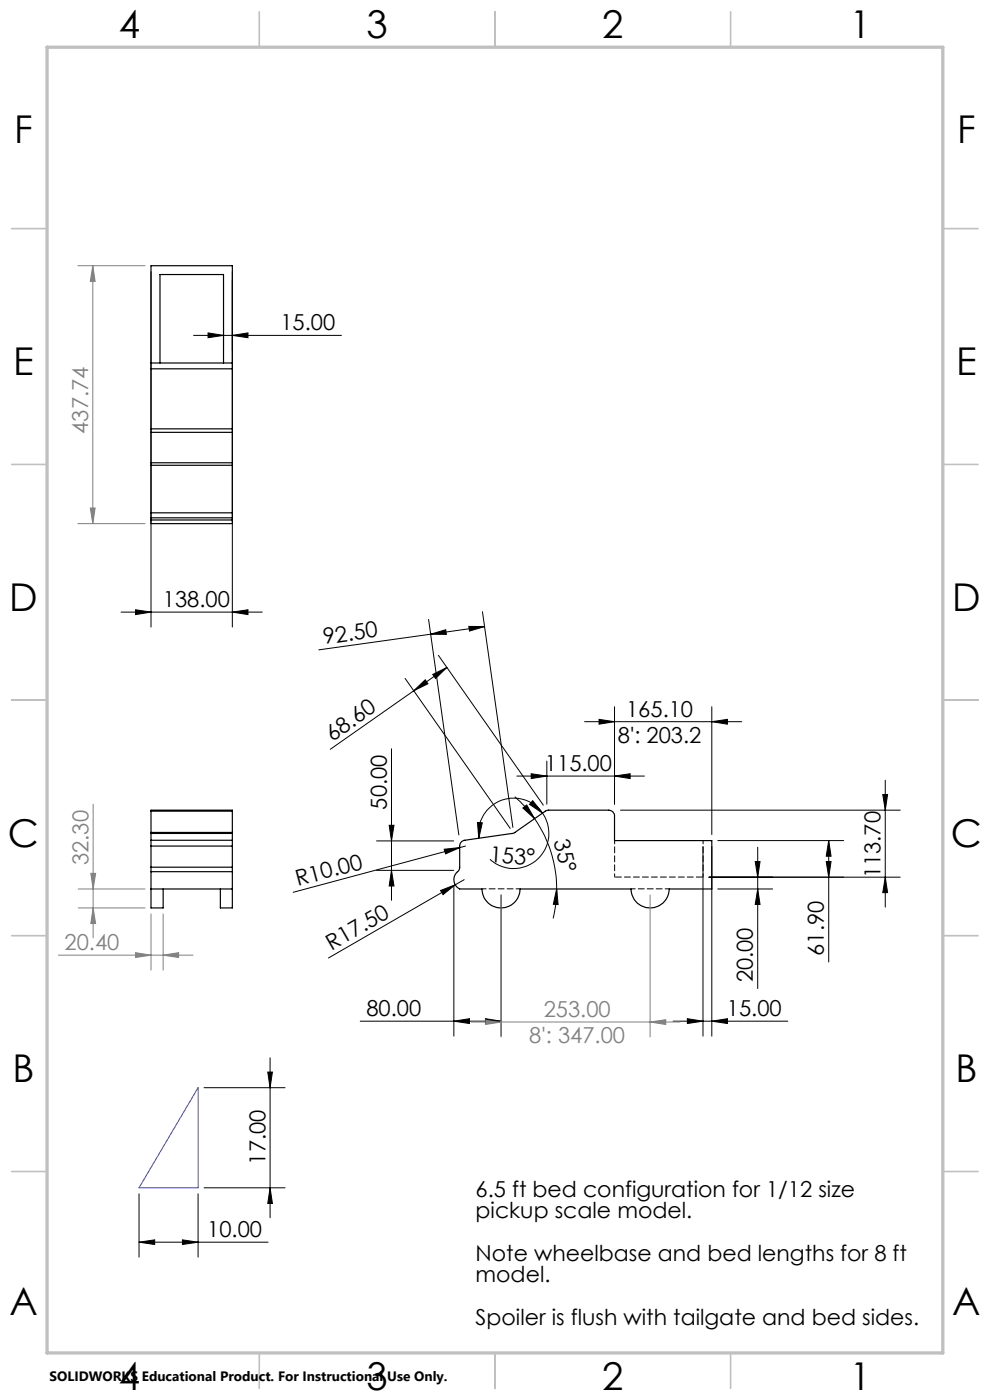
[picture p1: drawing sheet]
<svg xmlns="http://www.w3.org/2000/svg" width="210mm" height="297mm" viewBox="0 0 210 297" stroke-linecap="round" stroke-linejoin="round" font-family="sans-serif">
<g fill="none" stroke="#000" stroke-width=".25">
<path d="M32 77v1.2M32 77v-20.6h17.3v20.6M32 78.2v12.8M32 78.2h17.3M32 77h17.3M33.9 77v-18.8h13.5v18.8M49.3 77v1.2M49.3 78.2v12.8M32 91v.7M32 98.2v.5M32 91.7v6.5M32 98.7v10.1"/>
<path d="M32 91h17.3M32 91.7h17.3M32 98.2h17.3M32 98.7h17.3M49.3 91v.7M49.3 98.2v.5M49.3 91.7v6.5M49.3 98.7v10.1M32 108.8v1.1M32 109.9v.4M32 110.3v.8h17.3v-.8M32 108.8h17.3"/>
<path d="M32 109.9h17.3M32 110.3h17.3M49.3 108.8v1.1M49.3 109.9v.4M32 178.3v1.2M32 176.6v.2M32 172.1v-.2h17.3v.2M32 179.5h17.3M32 172.1v4.5M32 176.8v1.5M32 179.5v4.5M32 178.3h17.3"/>
<path d="M32 176.8h17.3M32 176.6h17.3M32 172.1h17.3M49.3 178.3v1.2M49.3 176.6v.2M49.3 172.1v4.5M49.3 176.8v1.5M49.3 179.5v4.5M98 178.5l.4-.2 10.6-1.6 6.7-4.6 .5-.2h12.9a1.21 1.21 0 0 1 1.3 1.2v5.2h20.6v10.3h-9a4 4 0 0 1-4.1 4 4 4 0 0 1-4-4h-23.6a4 4 0 0 1-4 4 4 4 0 0 1-4.1-4h-4.7a2.28 2.28 0 0 1-.2-4l.2-.5v-4.6l.1-.5zM32 184.9v3.7M32 184v.9M32 188.6v4h2.6v-4"/>
<path d="M32 188.6h17.3M32 184.9h17.3M32 184h17.3M46.7 188.6v4h2.6v-4M49.3 184.9v3.7M49.3 184v.9"/>
</g>
<path d="M149.1 186.1h-18.7" fill="none" stroke="#000" stroke-width=".21" stroke-dasharray="1.3 .6" stroke-dashoffset="-.2"/>
<path d="M130.4 178.3v7.8M149.1 178.3v7.8" fill="none" stroke="#000" stroke-width=".21" stroke-dasharray="1.3 .6" stroke-dashoffset=".6"/>
<path d="M110.3 188.6h-8M142 188.6h-8.1" fill="none" stroke="#000" stroke-width=".21" stroke-dasharray="1.3 .6" stroke-dashoffset=".4"/>
<g fill="none" stroke="#000" stroke-width=".21">
<path d="M32 57.6v75.4M47.4 59.5v14.8M49.3 57.6v75.4M41.1 71.2h31.3M44.1 70.6l3.3 .6-3.3 .4zM49.3 71.2l3.3-.6v1zM25.7 129.9h29.9M28.8 129.4l3.2 .5-3.2 .5zM49.3 129.9l3.3-.5v1zM90.9 131.4l6.4 45.7M91.3 134.5l-23.7 3.4M91.3 134.5l3.2-.9 .2 1z"/>
<path d="M93 139l22.3 31.8M99.4 132.9h3.4l-3.2 1zM102.3 129.8l6.5 45.7M102.8 132.9l-11.5 1.6M83 158.9v32.1M85.9 143.9l22.3 31.9M87.8 146.5l-17.7 12.5M87.8 146.5l2.4-2.3 .6 .9zM91.8 143.1l3-1.5-2.4 2.3zM94.8 141.6l-7 4.9M124 153.1h33.3M127.1 152.6l3.3 .5-3.3 .5z"/>
<path d="M130.4 149.9v20.7M151 153.1l3.3-.5v1zM151 149.9v27.2M79.9 178.4h16.3M82.5 175.1h1.1l-.6 3.3zM97.5 179.8l-35.3 9.5M98.7 179.5l-1.2 .3M101.3 174.5l1 .1-.7 3.2zM109.2 169a23.2 23.2 0 0 1 4.2 4.7M109.6 164.6h27.1M110.9 171.4l.8-.6 1.7 2.9zM112.7 164.1l3.3 .5-3.3 .6z"/>
<path d="M113 169.9l2.1 2.6-2.8-1.9zM113.4 173.7a26 26 0 0 1 4.7 14.9M115.1 172.5a7.5 7.5 0 0 0-8.9-2.7 7.5 7.5 0 0 0-4.6 8M115.1 172.5a7.5 7.5 0 0 1-1.2 9.9 7.5 7.5 0 0 1-10-.1M116 161.5v9.1M130.4 164.6l3.3-.5v1.1zM131.6 171.9h59.4M149.1 179.6v40.2M151 179.6v40.2M152.3 178.3h26.7M160.7 179.7v30M175.8 178.3l.5 3.3h-1z"/>
<path d="M175.8 178.3v25.8M187.3 168.6h1l-.5 3.3zM187.8 165.5v26.9M79.9 184.6h16.3M83 184.6l.6 3.4h-1.1zM93.5 188.9l3.1-1.2-2.6 2.1zM94.2 180.2l3.3-.4-3 1.3zM96.3 187.9v31.9M96.6 187.7l-26.9 15.5M98.5 186.6l-1.9 1.1M106.3 189.9v29.9M118.1 188.6l.3 3.3-1-.1z"/>
<path d="M118.1 188.6a25.5 25.5 0 0 1-.8 6.2M152.3 188.6h11.6M160.2 182.8h1l-.5 3.3zM160.7 188.6l.5 3.3h-1zM175.3 182.8h1l-.5 3.3zM187.8 186.1l.5 3.3h-1zM191 186.1h-40.6M76.4 216.6h29.9M96.3 216.6l3.3-.5v1zM103 216.1l3.3 .5-3.3 .5zM142.8 216.6h24.3M145.8 216.1l3.3 .5-3.3 .5z"/>
<path d="M151 216.6l3.3-.5v1zM43.3 230.7h17.2M56.8 227.4h1l-.5 3.3zM57.3 224.4v33.9M29.5 253.3v13.4M42 253.3v13.4M43.3 252h17.2M57.3 252l.5 3.3h-1zM29.5 263.5l3.3-.5v1zM29.5 263.5h27.4M38.7 263l3.3 .5-3.3 .5z"/>
</g>
<g fill="none" stroke="#808080" stroke-width=".21">
<path d="M16.5 56.4h14.3M19.7 56.4v54.7M19.7 56.4l.5 3.3h-1zM16.5 111.1h14.3M19.2 107.8h1l-.5 3.3zM19.8 170.6v28.4M16.6 188.6h14.2M16.6 192.6h14.2M19.3 185.3h1l-.5 3.3zM19.8 192.6l.5 3.3h-1zM32 193.9v11.9M34.6 193.9v11.9"/>
<path d="M106.3 189.9v30.1M137.9 189.9v30.1M12.4 202.6h28.6M28.8 202.1l3.2 .5-3.2 .5zM34.6 202.6l3.3-.5v1zM99.9 216.8h44.4M103 216.3l3.3 .5-3.3 .5zM137.9 216.8l3.3-.5v1z"/>
</g>
<g fill="none" stroke="#c0c0c0" stroke-width=".35">
<path d="M55 2.5v7.5M105 2.5v7.5M155 2.5v7.5M2.5 48.5h7.5M200 48.5h7.5M2.5 98.5h7.5M200 98.5h7.5M2.5 148.5h7.5M200 148.5h7.5M2.5 198.5h7.5M200 198.5h7.5M2.5 248.5h7.5"/>
<path d="M200 248.5h7.5M55 287v7.5M105 287v7.5M155 287v7.5"/>
</g>
<path d="M10 10h190v277h-190z" fill="none" stroke="#c0c0c0" stroke-width=".7"/>
<path d="M42 230.7v21.3h-12.5z" fill="none" stroke="#00f" stroke-width=".21"/>
<g fill="#000">
<path d="M94.2 180.2l3.3-.4-3 1.3zM93.5 188.9l3.1-1.2-2.6 2.1z"/>
<path d="M49.3 71.2l3.3-.6v1zM44.1 70.6l3.3 .6-3.3 .4zM130.4 164.6l3.3-.5v1.1zM112.7 164.1l3.3 .5-3.3 .6zM103 216.1l3.3 .5-3.3 .5zM96.3 216.6l3.3-.5v1z"/>
<path d="M28.8 129.4l3.2 .5-3.2 .5zM49.3 129.9l3.3-.5v1zM127.1 152.6l3.3 .5-3.3 .5zM151 153.1l3.3-.5v1z"/>
<path d="M99.4 132.9h3.4l-3.2 1zM91.3 134.5l3.2-.9 .2 1z"/>
<path d="M91.8 143.1l3-1.5-2.4 2.3zM87.8 146.5l2.4-2.3 .6 .9z"/>
<path d="M82.5 175.1h1.1l-.6 3.3zM83 184.6l.6 3.4h-1.1z"/>
<path d="M113 169.9l2.1 2.6-2.8-1.9zM101.3 174.5l1 .1-.7 3.2z"/>
<path d="M175.8 178.3l.5 3.3h-1zM175.3 182.8h1l-.5 3.3z"/>
<path d="M187.3 168.6h1l-.5 3.3zM187.8 186.1l.5 3.3h-1zM160.2 182.8h1l-.5 3.3zM160.7 188.6l.5 3.3h-1z"/>
<path d="M118.1 188.6l.3 3.3-1-.1zM110.9 171.4l.8-.6 1.7 2.9z"/>
<path d="M151 216.6l3.3-.5v1zM145.8 216.1l3.3 .5-3.3 .5z"/>
<path d="M57.3 252l.5 3.3h-1zM56.8 227.4h1l-.5 3.3z"/>
<path d="M29.5 263.5l3.3-.5v1zM38.7 263l3.3 .5-3.3 .5z"/>
</g>
<g fill="#808080">
<path d="M34.6 202.6l3.3-.5v1zM28.8 202.1l3.2 .5-3.2 .5z"/>
<path d="M19.3 185.3h1l-.5 3.3zM19.8 192.6l.5 3.3h-1zM19.7 56.4l.5 3.3h-1zM19.2 107.8h1l-.5 3.3z"/>
<path d="M103 216.3l3.3 .5-3.3 .5zM137.9 216.8l3.3-.5v1z"/>
</g>
<g font-size="8.1">
<text x="25.2" y="8">4</text>
<text x="77.7" y="8">3</text>
<text x="127.7" y="8">2</text>
<text x="180.2" y="8">1</text>
<text x="3" y="30.4">F</text>
<text x="203" y="30.4">F</text>
<text x="2.8" y="79.6">E</text>
<text x="202.8" y="79.6">E</text>
<text x="2" y="129.6">D</text>
<text x="202" y="129.6">D</text>
<text x="1.7" y="179.6">C</text>
<text x="201.7" y="179.6">C</text>
<text x="2.7" y="229.6">B</text>
<text x="202.7" y="229.6">B</text>
<text x="2" y="278.9">A</text>
<text x="202" y="278.9">A</text>
<text x="25.2" y="295">4</text>
<text x="77.7" y="295">3</text>
<text x="127.7" y="295">2</text>
<text x="180.2" y="295">1</text>
</g>
<g font-size="4.7">
<text x="59.5" y="70.1">15.00</text>
<text x="34.5" y="128.8">138.00</text>
<text x="68.8" y="136.7" transform="rotate(-8 68.8 136.7)">92.50</text>
<text x="132.8" y="152.1">165.10</text>
<text x="70.5" y="157.4" transform="rotate(-35 70.5 157.4)">68.60</text>
<text x="131.1" y="157.6">8': 203.2</text>
<text x="115.6" y="163.6">115.00</text>
<text x="82.1" y="171.8" transform="rotate(-90 82.1 171.8)">50.00</text>
<text x="117.4" y="178.4" transform="rotate(76 117.4 178.4)">35°</text>
<text x="103.8" y="182.9" transform="rotate(3 103.8 182.9)">153°</text>
<text x="63.2" y="188" transform="rotate(-15 63.2 188)">R10.00</text>
<text x="186.8" y="186.3" transform="rotate(-90 186.8 186.3)">113.70</text>
<text x="70.3" y="201.7" transform="rotate(-30 70.3 201.7)">R17.50</text>
<text x="174.8" y="202.8" transform="rotate(-90 174.8 202.8)">61.90</text>
<text x="159.7" y="208.4" transform="rotate(-90 159.7 208.4)">20.00</text>
<text x="77.7" y="215.6">80.00</text>
<text x="154.2" y="215.6">15.00</text>
<text x="56.3" y="247.1" transform="rotate(-90 56.3 247.1)">17.00</text>
<text x="100.9" y="253.8">6.5 ft bed configuration for 1/12 size</text>
<text x="44" y="262.5">10.00</text>
<text x="100.9" y="258.4">pickup scale model.</text>
<text x="100.9" y="267.4">Note wheelbase and bed lengths for 8 ft</text>
<text x="100.9" y="272">model.</text>
<text x="100.9" y="281">Spoiler is flush with tailgate and bed sides.</text>
</g>
<g font-size="4.7" fill="#808080">
<text x="18.7" y="92" transform="rotate(-90 18.7 92)">437.74</text>
<text x="18.8" y="183.5" transform="rotate(-90 18.8 183.5)">32.30</text>
<text x="13.7" y="201.6">20.40</text>
<text x="115.3" y="215.7">253.00</text>
<text x="112.3" y="221.3">8': 347.00</text>
</g>
<text font-size="2.9" x="10.5" y="292.9">SOLIDWORKS Educational Product. For Instructional Use Only.</text>
</svg>
